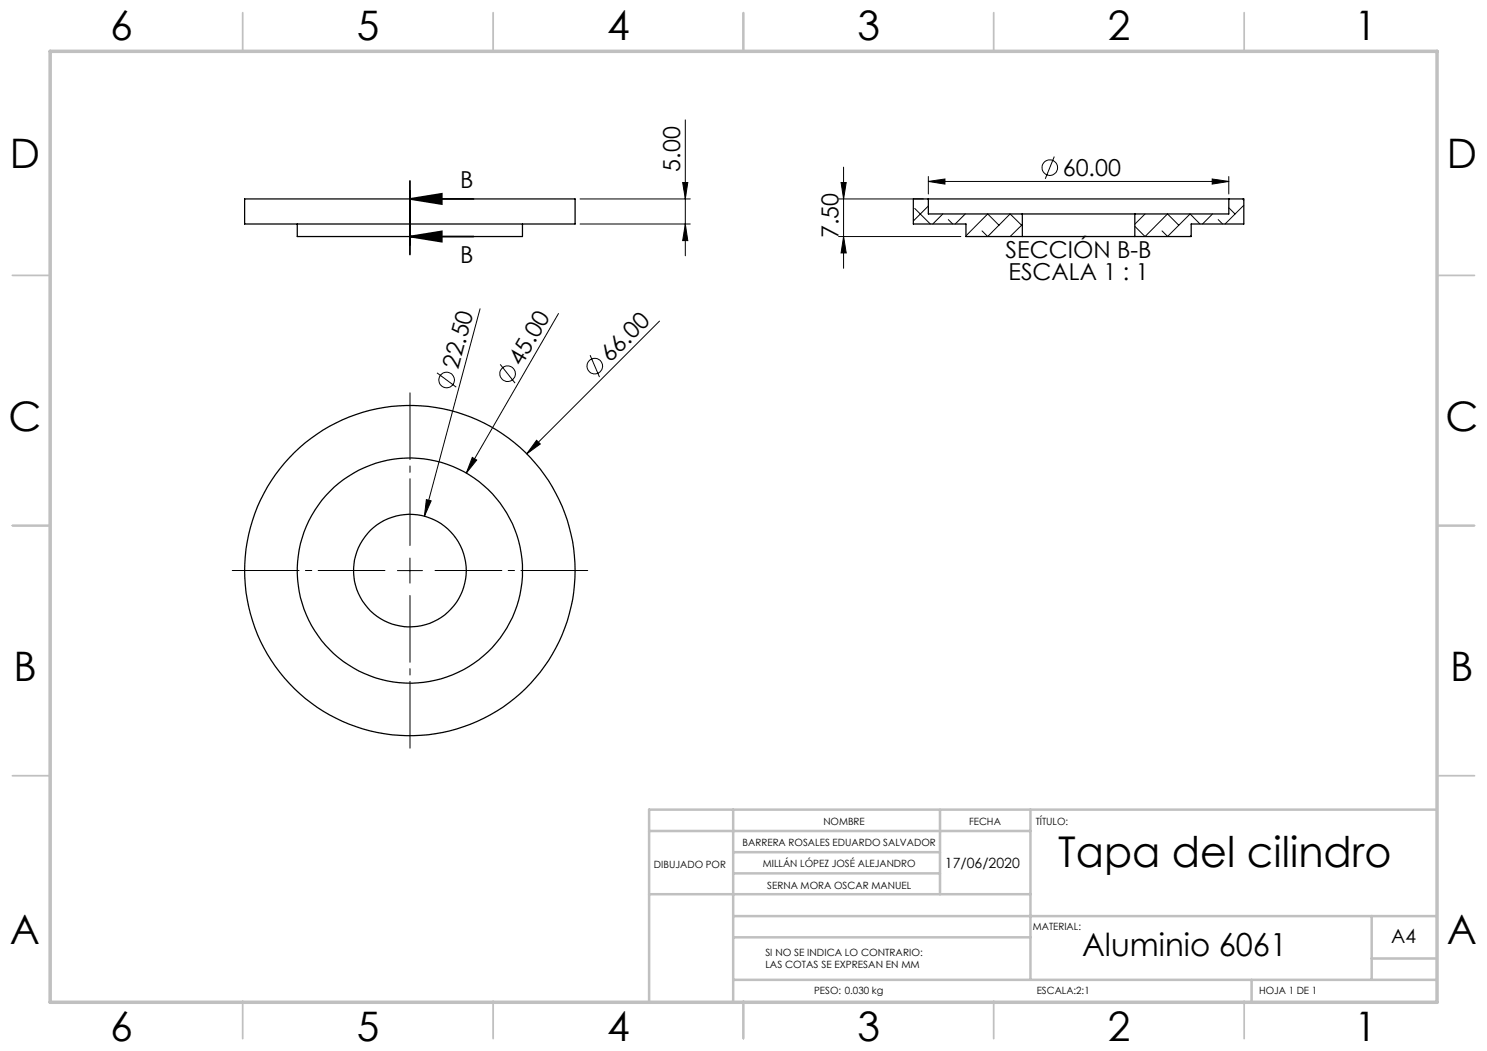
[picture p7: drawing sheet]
<svg xmlns="http://www.w3.org/2000/svg" width="297mm" height="210mm" viewBox="0 0 297 210" stroke-linecap="round" stroke-linejoin="round" font-family="sans-serif">
<g fill="none" stroke="#000" stroke-width=".2">
<path d="M115.9 39.7h22M136.3 36.5h1.1l-.5 3.2zM136.9 23.9v27.2M167.5 39.7h16.9M168 36.5h1l-.5 3.2zM168.5 33.4v20.2M185.3 39.7l.1 .2M185.4 36.3l3.3-.5v1zM185.4 35.3v3.5M185.4 36.3h60M210.6 31.3l-1.8 4.4M242.1 35.8l3.3 .5-3.3 .5z"/>
<path d="M245.4 35.3v3.5M248.2 39.7l.2 .3M115.9 44.8h22M136.9 44.8l.5 3.3h-1.1zM167.5 47.3h24.4M168.5 47.3l.5 3.2h-1zM182.7 41.7l3.1 3.1M185.4 41.2l-3 3M188.3 42.7l-2 2.1M189.4 43.9l.9 .9M192.8 42.7l-2 2.1M199.5 45l-2.2-2.3-4.4 4.4"/>
<path d="M204.2 45.1l-2.4-2.4-4.5 4.6-1.2-1.2M204.2 44.9l-2.4 2.4M228.7 42.7l-2 2.1M232.1 46.1l1.1 1.2M235.4 45l-2.2-2.3-4.5 4.6-2-2.1M237.9 47l-.2 .3M239.7 44.8l-2-2.1-4.5 4.6M242.2 42.7l-2 2.1M243.3 43.9l.9 .9M245.4 41.5l1.3 1.2M248.4 41l-3.7 3.8M87.3 74.5l3.8 2.9"/>
<path d="M95.9 61.7l-11.1 41.4M99.9 72.8l3 3.7M111.5 62.6l-18.4 31.9M117.9 71l1.8 4.3M131.7 64.2l-26.5 26.5M85.2 99.8l.9 .3-1.3 3zM94.3 91.4l.9 .5-2.1 2.6zM107.2 88l.7 .7-2.7 2zM79.4 114h5M81.9 111.5v5"/>
<circle cx="209.7" cy="33.5" r="1.55"/>
<circle cx="89.2" cy="75.9" r="1.55"/>
<circle cx="101.4" cy="74.7" r="1.56"/>
<circle cx="118.8" cy="73.1" r="1.56"/>
</g>
<path d="M81.9 39.7l6.3-1v2.1zM81.9 39.7h12.7M81.9 36.2v14.7M81.9 47.3l6.3-1.1v2.1zM81.9 47.3h12.7" fill="none" stroke="#000" stroke-width=".35"/>
<path d="M76.9 114h-30.5M81.9 109v-30.5M81.9 119v30.5M86.9 114h30.5" fill="none" stroke="#000" stroke-width=".2" stroke-dasharray="15.2 1.3 1.3 1.3" stroke-dashoffset="1.9"/>
<g fill="none" stroke="#c0c0c0" stroke-width=".35">
<path d="M48.5 2.5v7.5M98.5 2.5v7.5M148.5 2.5v7.5M198.5 2.5v7.5M248.5 2.5v7.5M2.5 55h7.5M287 55h7.5M2.5 105h7.5M287 105h7.5M2.5 155h7.5M287 155h7.5M48.5 200v7.5"/>
<path d="M98.5 200v7.5M148.5 200v7.5M198.5 200v7.5M248.5 200v7.5"/>
</g>
<g fill="none" stroke="#c0c0c0" stroke-width=".5">
<path d="M129.6 178.7h76.2M129.6 166h76.2M146.4 174.5h41.3M146.4 170.3h41.3M146.4 161.8v38.2M187.7 161.8v16.9M205.8 161.8v34M287 161.8h-157.4v38.2M146.4 195.8h140.6M146.4 187.3h59.4M146.4 183h140.6M250 195.8v4.2"/>
<path d="M274 183v12.8M274 191.5h13"/>
</g>
<path d="M10 10.3h277v190h-277z" fill="none" stroke="#c0c0c0" stroke-width=".7"/>
<g fill="#000">
<path d="M94.3 91.4l.9 .5-2.1 2.6zM107.2 88l.7 .7-2.7 2zM85.2 99.8l.9 .3-1.3 3z"/>
<path d="M81.9 39.7l6.3-1v2.1zM81.9 47.3l6.3-1.1v2.1z"/>
<path d="M168 36.5h1l-.5 3.2zM168.5 47.3l.5 3.2h-1z"/>
<path d="M185.4 36.3l3.3-.5v1zM242.1 35.8l3.3 .5-3.3 .5z"/>
<path d="M136.9 44.8l.5 3.3h-1.1zM136.3 36.5h1.1l-.5 3.2z"/>
</g>
<g fill="none" stroke="#000" stroke-width=".25">
<path d="M48.9 39.7h66v5.1h-66zM185.4 39.7h60M185.4 39.7h-3v5.1h10.5v2.5h11.3M185.4 39.7v3h18.8M245.4 39.7h3v5.1h-10.5v2.5h-11.2M245.4 39.7v3h-18.7M59.4 44.8v2.5h45v-2.5M204.2 47.3h22.5M204.2 42.7h22.5M204.2 42.7v4.6M226.7 42.7v4.6"/>
<circle cx="81.9" cy="114" r="33"/>
<circle cx="81.9" cy="114" r="22.5"/>
<circle cx="81.9" cy="114" r="11.3"/>
</g>
<text font-size="8.5" x="211.4" y="173.3">Tapa del cilindro</text>
<g font-size="8.1">
<text x="22" y="8">6</text>
<text x="71.2" y="8">5</text>
<text x="121.2" y="8">4</text>
<text x="171.3" y="8">3</text>
<text x="221.3" y="8">2</text>
<text x="270.5" y="8">1</text>
<text x="2" y="33.6">D</text>
<text x="289" y="33.6">D</text>
<text x="1.7" y="86.1">C</text>
<text x="288.7" y="86.1">C</text>
<text x="2.7" y="136.1">B</text>
<text x="289.7" y="136.1">B</text>
<text x="2" y="188.6">A</text>
<text x="289" y="188.6">A</text>
<text x="22" y="208">6</text>
<text x="71.2" y="208">5</text>
<text x="121.2" y="208">4</text>
<text x="171.3" y="208">3</text>
<text x="221.3" y="208">2</text>
<text x="270.5" y="208">1</text>
</g>
<text font-size="6.3" x="216.1" y="191">Aluminio 6061</text>
<g font-size="4.7">
<text x="135.9" y="34.3" transform="rotate(-90 135.9 34.3)">5.00</text>
<text x="212.3" y="35.2">60.00</text>
<text x="91.9" y="37.7">B</text>
<text x="167.5" y="47.6" transform="rotate(-90 167.5 47.6)">7.50</text>
<text x="91.9" y="52.6">B</text>
<text x="200.9" y="51.5">SECCIÓN B-B</text>
<text x="201.4" y="56">ESCALA 1 : 1</text>
<text x="91.5" y="73.9" transform="rotate(-75 91.5 73.9)">22.50</text>
<text x="104.2" y="73.3" transform="rotate(-60 104.2 73.3)">45.00</text>
<text x="121.8" y="72.5" transform="rotate(-45 121.8 72.5)">66.00</text>
</g>
<text font-size="3.9" x="277.9" y="188.5">A4</text>
<text font-size="2.8" x="188.7" y="173.4">17/06/2020</text>
<g font-size="2">
<text x="164.4" y="164.9">NOMBRE</text>
<text x="193.5" y="164.9">FECHA</text>
<text x="206.9" y="164.9">TÍTULO:</text>
<text x="130.6" y="173.3">DIBUJADO POR</text>
<text x="148.3" y="169.1">BARRERA ROSALES EDUARDO SALVADOR</text>
<text x="152.4" y="173.3">MILLÁN LÓPEZ JOSÉ ALEJANDRO</text>
<text x="153.3" y="177.6">SERNA MORA OSCAR MANUEL</text>
<text x="206.3" y="185.9">MATERIAL:</text>
<text x="152.9" y="190.9">SI NO SE INDICA LO CONTRARIO:</text>
<text x="152.9" y="193.4">LAS COTAS SE EXPRESAN EN MM</text>
<text x="162.6" y="198.5">PESO: 0.030 kg</text>
<text x="207.1" y="198.6">ESCALA:2:1</text>
<text x="251.5" y="198.6">HOJA 1 DE 1</text>
</g>
</svg>
